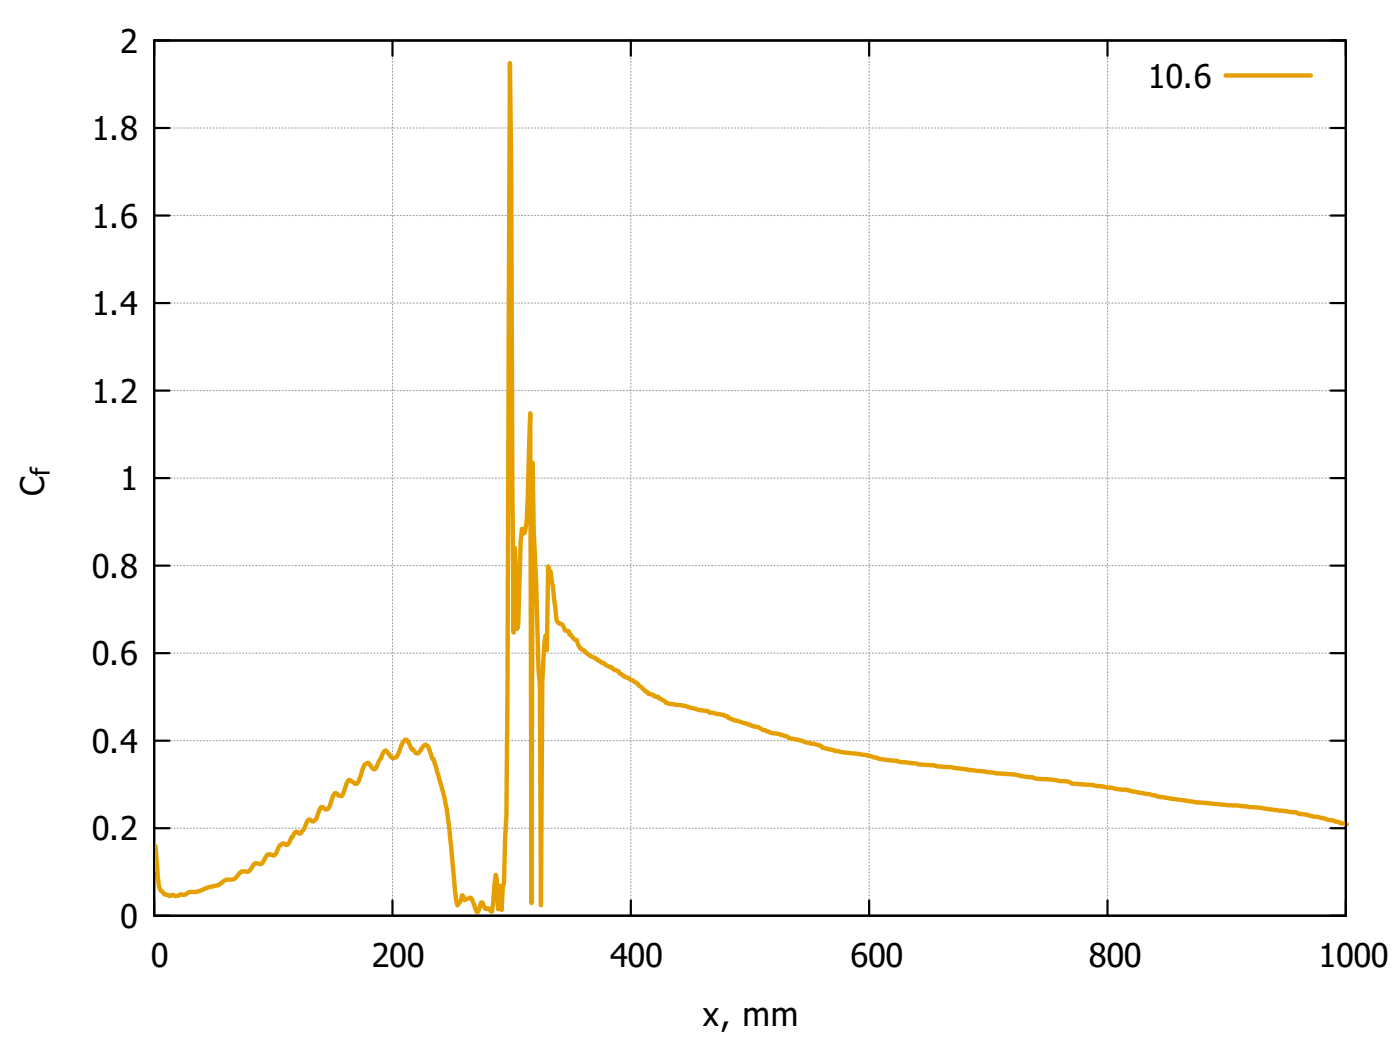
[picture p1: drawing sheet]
<svg xmlns="http://www.w3.org/2000/svg" width="226mm" height="168mm" viewBox="0 0 226 168" stroke-linecap="round" stroke-linejoin="round" font-family="sans-serif">
<g fill="none" stroke="#a0a0a4" stroke-width=".18" stroke-dasharray=".2 .4">
<path d="M24.9 6.5h192.1M24.9 34.7h192.1M24.9 20.6h192.1M24.9 48.8h192.1M24.9 77h192.1M24.9 62.9h192.1M24.9 91.2h192.1M24.9 119.4h192.1M24.9 105.3h192.1M24.9 133.5h192.1M24.9 147.6h192.1M24.9 147.6v-141.1"/>
<path d="M63.3 147.6v-141.1M101.7 147.6v-141.1M140.2 147.6v-141.1M178.6 147.6v-141.1M217 147.6v-141.1"/>
</g>
<g fill="none" stroke="#000" stroke-width=".35">
<path d="M24.9 6.5h192.1v141.1h-192.1zM27.3 6.5h-2.4v2.5M63.3 6.5v2.5M101.7 6.5v2.5M140.2 6.5v2.5M178.6 6.5v2.5M214.6 6.5h2.4v2.5M24.9 34.7h2.4M24.9 20.6h2.4M214.6 34.7h2.4M214.6 20.6h2.4M24.9 48.8h2.4"/>
<path d="M214.6 48.8h2.4M24.9 77h2.4M24.9 62.9h2.4M214.6 77h2.4M214.6 62.9h2.4M24.9 91.2h2.4M214.6 91.2h2.4M24.9 119.4h2.4M24.9 105.3h2.4M214.6 119.4h2.4M214.6 105.3h2.4M24.9 133.5h2.4"/>
<path d="M214.6 133.5h2.4M24.9 145.1v2.5h2.4M63.3 145.1v2.5M101.7 145.1v2.5M140.2 145.1v2.5M178.6 145.1v2.5M217 145.1v2.5h-2.4"/>
</g>
<path d="M197.6 12.2h13.8M217.2 132.8l-.4-.1h-.6l-.2-.2-.9-.3-1-.1-.8-.3-1.5-.2-1-.3-1.3-.1-.6-.3-4.4-.5-1-.2-10.6-.9-5.8-.8-.7-.3-2.7-.4-2.1-.5-1.6-.1-.7-.3-2.5-.2-.4-.2-3.5-.2a3.7 3.7 0 0 0-2.1-.4l-1.4-.3-2.5-.1-.4-.2-.9-.1-2.1-.4-2.9-.2-2-.3-2.5-.2-2.6-.5-2.2-.1-.7-.2-2.3-.1-.6-.2-2.3-.2-.6-.2-3.1-.3-.4-.2h-.4l-1.3-.4-5-.7-.2-.1-1.7-.4a.83 .83 0 0 0-.8-.5l-1.9-.4-1.4-.4-1.1-.2-.6-.3-1.5-.5a9.6 9.6 0 0 1-3.3-1.1l-.8-.1-.7-.4-2.2-.5-.9-.4-.2-.3h-.4l-.2-.2-2.3-.3-.2-.3-1.5-.2-2.2-.6-1.9-.3a2.96 2.96 0 0 1-1.9-.8l-.4-.1-.2-.3-.6-.1-.2-.2-.7-.2-.2-.3-.4-.1a7.4 7.4 0 0 0-3.1-2.3h-.2l-.2-.2-.6-.4-.1-.3-.4-.2a.93 .93 0 0 1-.8-.5l-.4-.1-.7-.5-1-.4-.6-.5-.6-.2-.9-.7-.2-.3-.6-.3-.4-.7-.2-.7-.4-.1-.5-.7h-.2l-.2-.6-.6-.1-.2-.5a.99 .99 0 0 0-.8-.6l-.4-.6-.5-5.3-.4-2.5-.2-.2-.2-.6-.2 13.5-.2-2.4-.2 .8-.3 6.7-.3 36-.1-35.5-.2-2.4-.4-14.2-.4-8.1-.2-11.1-.2 70.9-.2-78.9-.6 17.3-.3 2h-.3l-.1-.7-.2 2.1-.4 13.3-.2 .7-.2-9.1-.2-3.9-.2 13.6-.2-25-.2-49.9-.2-16.8-.4 100.7-.1 20.5-.4 10.8-.2 1-.2 3.5-.2-4-.2 .9-.2 2.9-.2-4.8-.2-.7-.6 5.9h-.1l-.4-.5-.4 .1-.2-.1-.4-.9-.2-.1-.4 1.3-.2 .3-.2-.1-.7-2-.2-.3-1 .5-.4-.8-.2 .8-.5 .8-.4-2.3-.2-2.1a87.9 87.9 0 0 0-1.7-13.7l-1.6-5.5h-.2l-.2-.6a2.77 2.77 0 0 0-.7-1.6 .72 .72 0 0 0-.8 .5 1.18 1.18 0 0 1-.8 .8l-.6-.6h-.1l-.8-1.5-.2-.1-.4 .2-.6 1.3a2.24 2.24 0 0 1-.7 1.4 .61 .61 0 0 1-1-.4l-.6-.7h-.2l-1.5 2.9a.75 .75 0 0 1-.8-.6l-.4-.4a1.51 1.51 0 0 0-.9 1.4l-.6 1.7-.2 .3a.67 .67 0 0 1-.8-.3l-.3-.3h-.3l-.1 .2-.8 2.1a.52 .52 0 0 1-.5 .3 .52 .52 0 0 1-.5-.4l-.2-.1-.1 .1-.4 .8a2.69 2.69 0 0 1-.8 1.7 .63 .63 0 0 1-.8-.4h-.2l-.2 .3-.4 1a1.31 1.31 0 0 1-.7 1.1l-.6-.3h-.2l-.6 1.3-.5 .8-.3 .2-.3-.3h-.4l-.4 .7-.2 .1a2.05 2.05 0 0 1-.8 1.3l-.5-.3-.2 .1a1.4 1.4 0 0 0-.8 1.1l-.4 .7a.69 .69 0 0 1-.8-.1h-.3l-.4 .5a1.19 1.19 0 0 1-1 1.1l-.6-.2-.5 .6a1.07 1.07 0 0 1-1 .8l-.4-.1a1.37 1.37 0 0 0-1.1 .9 1.89 1.89 0 0 1-1.8 .5l-.4 .2a3.3 3.3 0 0 1-2.3 1l-1.1 .4a3.1 3.1 0 0 1-2 .3l-.9 .5h-.2a.55 .55 0 0 0-.8 .2 .63 .63 0 0 1-.7-.2l-.4 .1a1.87 1.87 0 0 1-1.6-.7l-.2-.2-.2-.6-.5-6.4" fill="none" stroke="#e69f00" stroke-width=".71"/>
<g font-size="5.3">
<text x="19.4" y="8.5">2</text>
<text x="185.1" y="14.1">10.6</text>
<text x="14.8" y="22.6">1.8</text>
<text x="14.8" y="36.7">1.6</text>
<text x="14.8" y="50.8">1.4</text>
<text x="14.8" y="64.9">1.2</text>
<text x="7.1" y="79.9" transform="rotate(-90 7.1 79.9)">C</text>
<text x="19.4" y="79">1</text>
<text x="14.8" y="93.1">0.8</text>
<text x="14.8" y="107.2">0.6</text>
<text x="14.8" y="121.3">0.4</text>
<text x="14.8" y="135.4">0.2</text>
<text x="19.4" y="149.5">0</text>
<text x="24.3" y="155.9">0</text>
<text x="59.9" y="155.9">200</text>
<text x="98.4" y="155.9">400</text>
<text x="137.2" y="155.9">600</text>
<text x="175.6" y="155.9">800</text>
<text x="212.6" y="155.9">1000</text>
<text x="113.4" y="165.4">x, mm</text>
</g>
<text font-size="4.2" x="8.1" y="76.7" transform="rotate(-90 8.1 76.7)">f</text>
</svg>
